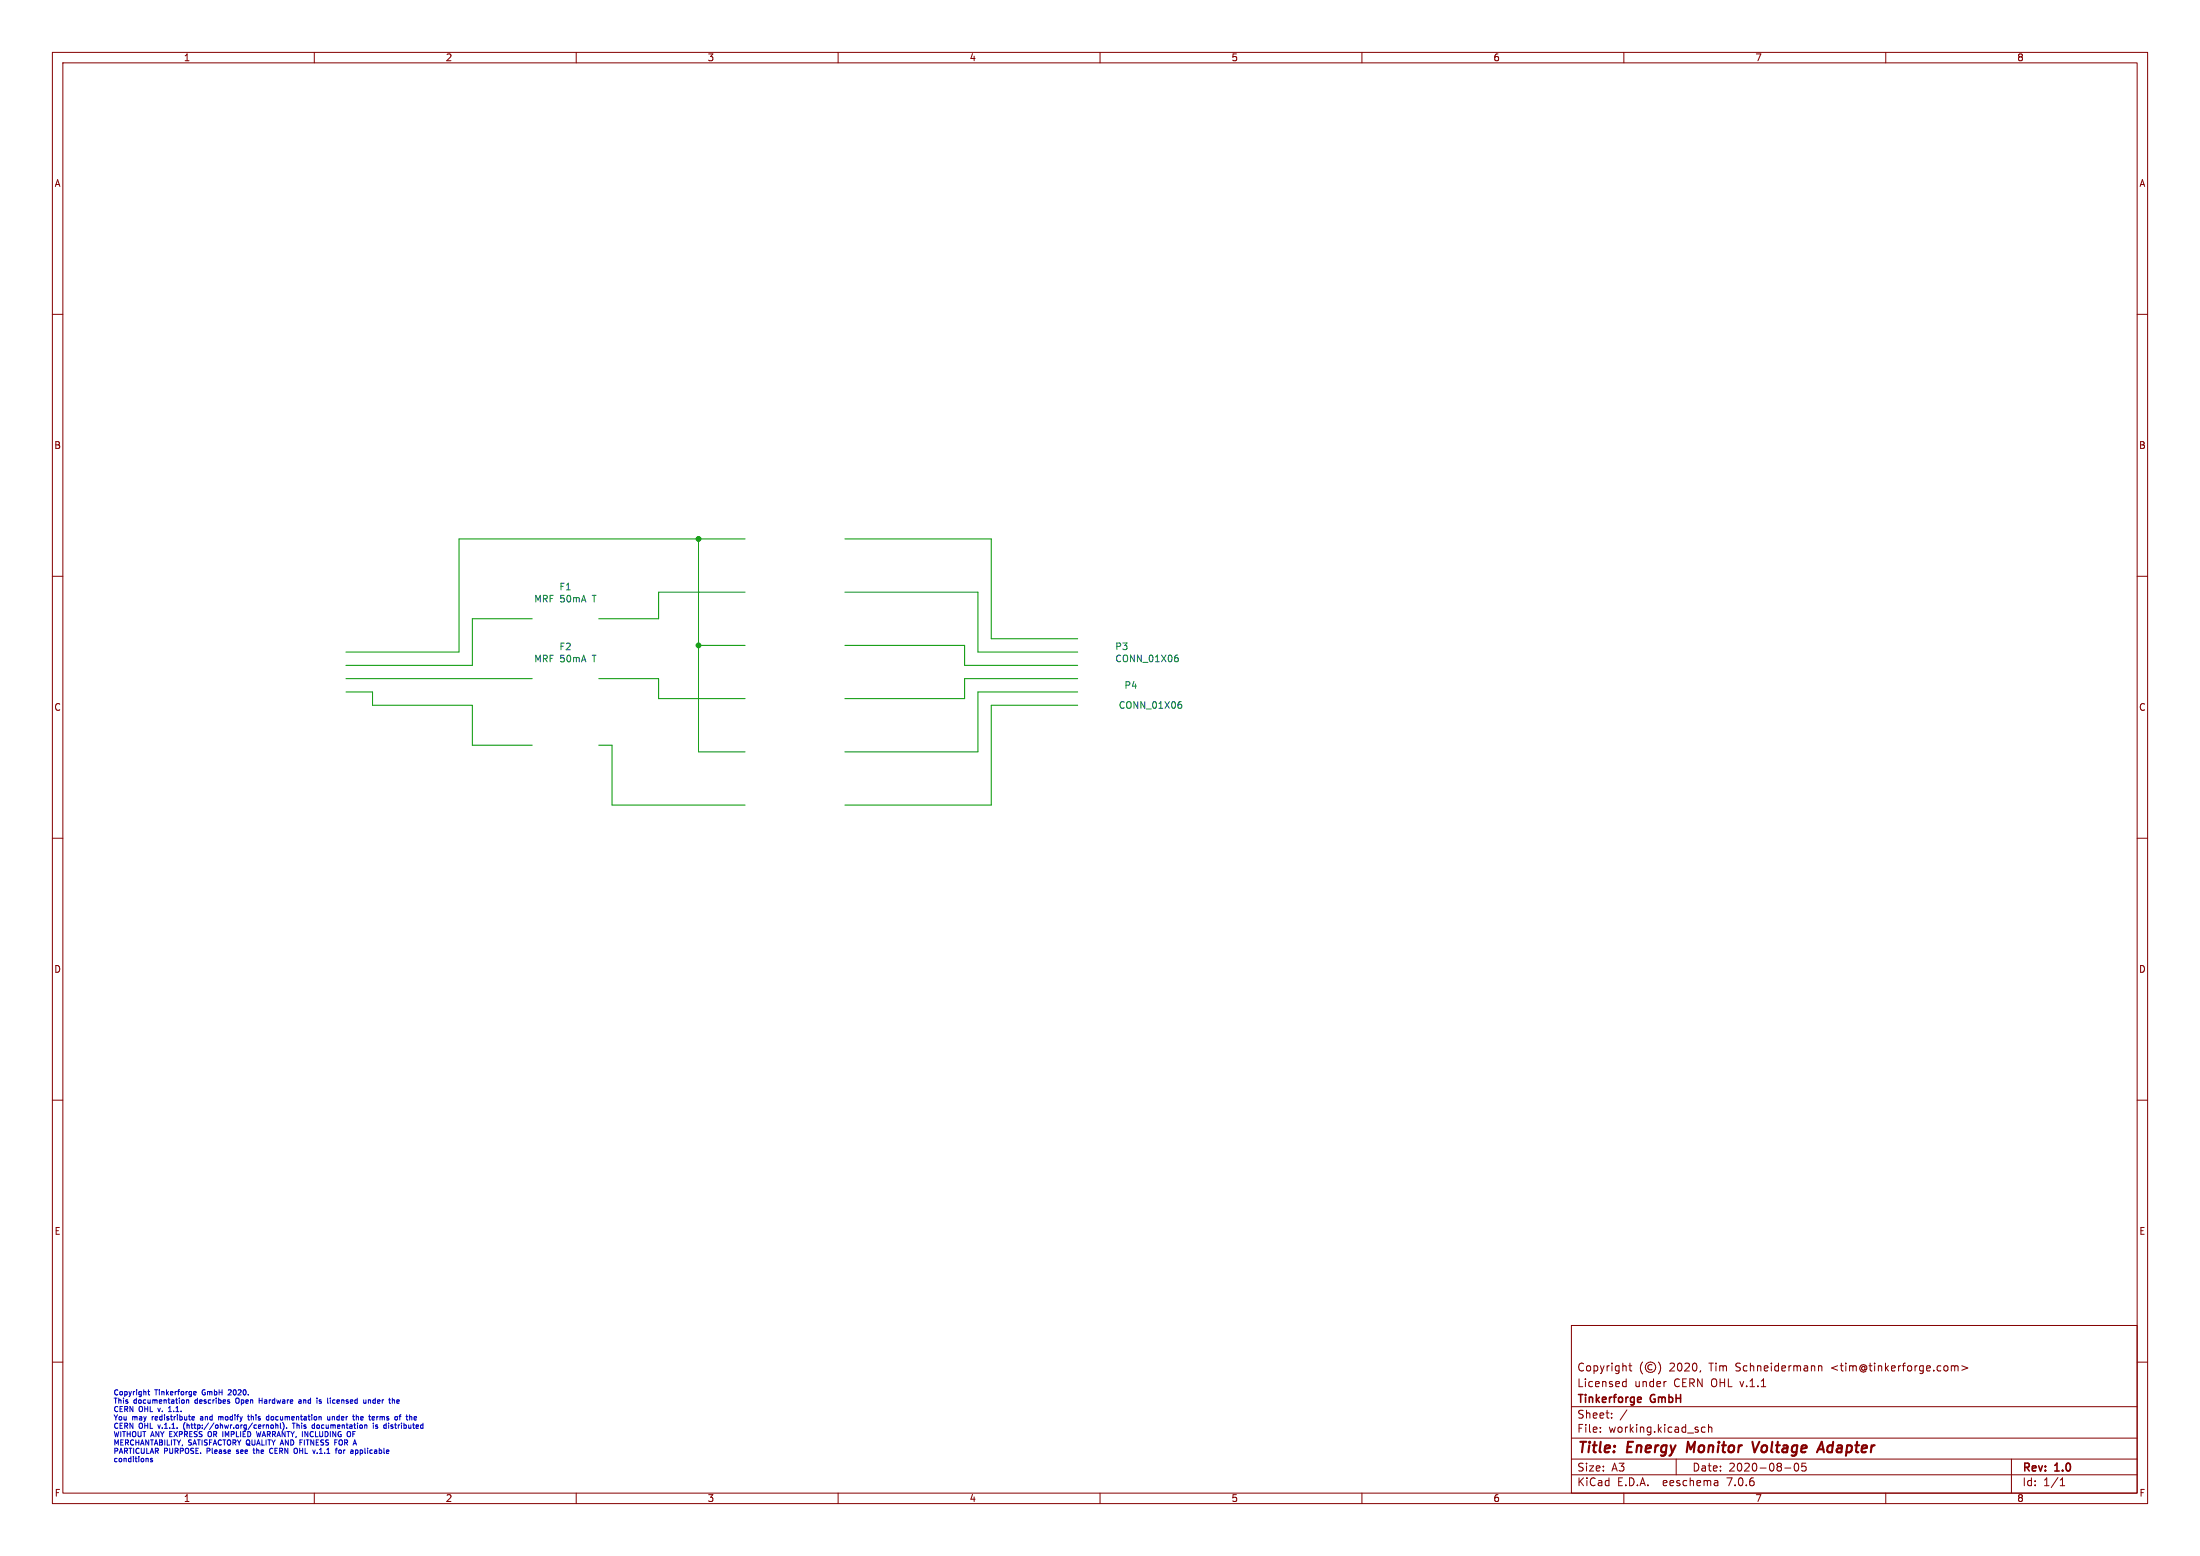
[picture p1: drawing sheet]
<svg xmlns="http://www.w3.org/2000/svg" width="420mm" height="297mm" viewBox="0 0 420 297" stroke-linecap="round" stroke-linejoin="round" font-family="sans-serif">
<g fill="none" stroke="#840000" stroke-width=".19">
<path d="M10 10h400v277h-400zM12 12h396v273h-396zM60 10v2M110 10v2M160 10v2M210 10v2M260 10v2M310 10v2M360 10v2M10 60h2M408 60h2M10 110h2"/>
<path d="M408 110h2M10 160h2M408 160h2M10 210h2M408 210h2M10 260h2M300 253h108v32h-108zM313.6 260a1.73 1.73 0 0 0 0 2.3M316.6 260a1.72 1.72 0 0 1 0 2.3M408 260h2M300 278.5h108M300 274.5h108"/>
<path d="M300 268.5h108M305.5 273.2v.2M305.5 272.5v.1M307.7 270.5v.2M307.7 269.8v.1M309.9 264.6h.5M309.9 263.8h.5M310.4 263.2v1.5M310.6 269.1l-1.3 1.9M310.9 260.7h.6M311.2 260.2v1.3l.3 .2M315.4 260.5a.52 .52 0 0 0-.8 .5 .52 .52 0 0 0 .8 .4"/>
<path d="M317.9 263.7h.2M320 278.5v3M324.7 261.6l-.2 .3M325.5 272.5l-.4-.1-.3 .3 .1 .6h.6M326.2 272.5l.2-.1 .3 .1 .1 .9M326.2 271.9v1.5M342.7 279.4a.81 .81 0 0 0 .3 1.4l.2-.2 .2-.4-.2-.8M344 279.3l-.1 .7 .3-.1h.5l.1 .6-.3 .3-.6-.2M347.2 260.8l.2-.1 .3 .1 .1 .9M347.2 260.7v1M372.5 260.8l.4-.1 .3 .2M372.5 260.7v1"/>
<path d="M373.2 260.9l.2-.2 .3 .1 .1 .9M373.2 260.9v.8M374.5 260.7l1.2 .4-1.2 .4M384 278.5v6.5M60 285v2M110 285v2M160 285v2M210 285v2M260 285v2M300 281.5h108M310 285v2M327.9 282.7v.9"/>
<path d="M327.9 283.5l-.1 .1M327.9 282.9l-.1 .1M340.7 280.2h1.2M360 285v2M393.3 283.6h.9M393.3 282.5l.4-.4v1.5"/>
<circle cx="315.1" cy="261" r="1"/>
</g>
<path d="M322.3 275.2l-.3 2M334.5 275.2l.5 2 .9-2M346.9 277.2l.9-2 .4 2M347.1 276.6h1" fill="none" stroke="#840000" stroke-width=".4"/>
<path d="M313.1 266.7l.2 .3-.7 .2M313.3 267.6l-.2 .1" fill="none" stroke="#840000" stroke-width=".3"/>
<g fill="none" stroke="#0000c2" stroke-width=".19">
<path d="M28.2 278.4l.1 .1v.5M28.2 265.6h.4M28.3 265.3v.8l.3 .2M29.1 278.4h-.2l-.2 .1 .4 .2v.3h-.4M32.2 269.5h.5M32.4 268.6l-.2 .1M34.9 267.2l.3 .2-.1 .4-.2 .1M35.1 271.8v.9M35.6 267.3l.4-.1v.7M35.6 267.2v.7M36.6 270.7l.5-.1v-.2h-.3l-.2 .1 .1 .5h.4M37 265.7l.1-.1 .3 .1-.4 .2"/>
<path d="M37 266.1l.1 .2 .3-.1M38.4 270.4h-.1M38.4 270.7l-.2 .1 .2 .2M39.8 273.4l-.1 .5 .2 .3M41.7 270.4v.6M42.1 270.4l-.4 .1M43.6 265.3v.1M43.7 267.5l.2 .2-.2 .2M43.7 267.2h.1M44.1 265.7l-.6 .6h.6M45.1 277.4h.1M45.1 266.9l-.1 .3 .1 .6"/>
<path d="M45.3 276.8l-.2 .1 .2 .2M47.3 270.4h.3M47.4 270.1v.8l.2 .1M48.3 276.8h.4M48.4 276.4v.9l.3 .1M49 273.2l.2 1 .2-.7 .2 .7M49.5 266.9v1M49.5 267.3h.5M50.8 272.1l.4-.1 .1 .6M50.9 271h.4M50.9 270.4h.4M51.3 270.1v.9"/>
<path d="M51.5 277l.1 .4 .5-.1M51.6 276.5l-.1 .4M51.7 272.1h.5l-.1 .5-.4-.1zM52 276.5h.1M52.6 272.1l.4-.1 .1 .6M52.6 271.7v.9M53.5 271.7v.8l.2 .1M54 271.6a1.16 1.16 0 0 1 0 1.4M54.7 272.5v.1M56.1 271.7v.9M56.7 276.6v.7M57.1 267.2h.3l.1 .7"/>
<path d="M57.3 275.3h.3M57.5 267.4l-.5 .2 .2 .3 .3-.1M59.7 272h.3M59.7 272.6h.3M60 271.7v.9M60.9 267.4l.5 .3M60.9 267.3v.1M61.3 267.2h-.2l-.2 .1M61.4 267.7l-.2 .2-.3-.1M62.5 270.4l.1 .6h.4M63 270.4v.6M63.4 270.4v.6"/>
<path d="M63.7 267.2l-.2 .2v.3l.2 .2M63.7 270.4l-.3 .1M63.9 275.3h.3M64.7 276.9h.4v.5l-.4-.1zM66.9 273.4v.7M67.4 273.7h.3M67.4 273.2v1M68 276.8l.3 .2v.3l-.3 .1M68 270.5l.4-.1v.6M69.9 267.8h-.4M69.9 267.2v.7M70 272v.6"/>
<path d="M70.3 267.3l.4-.1v.7M70.3 267.2v.7M71.3 271.7h.1M71.3 272v.6M71.9 270.4v.6M72.1 272h-.3l-.1 .2 .4 .3M72.1 272.5l-.1 .1h-.3M72.1 270.4l-.2 .2M74.2 271.7h.1M74.2 272v.6M75 267.2l.3 .1v.6M75.9 267.2l-.2 .1v.4l.2 .2"/>
<path d="M76.2 270.4h.4M76.2 267.4l-.5 .1M76.6 270.1h-.2M79.2 270.4h.3v.2l-.4 .1M79.5 271h-.3"/>
</g>
<g fill="none" stroke="#009600" stroke-width=".19">
<path d="M101.6 118.1h-11.4v8.9h-24.2M133.3 102.9v40.6h8.9M142.2 113h-16.5v5.1h-11.4M142.2 102.9h-54.6v21.6h-21.6M161.3 113h25.4v11.5h19M161.3 102.9h27.9v19h16.5M66 132.1h5.1v2.5h19.1v7.6h11.4M66 129.5h35.6M114.3 129.5h11.4v3.9h16.5M133.3 123.2h8.9M161.3 123.2h22.8v3.8h21.6M205.7 134.6h-16.5v19.1h-27.9"/>
<path d="M205.7 132.1h-19v11.4h-25.4M205.7 129.5h-21.6v3.9h-22.8M114.3 142.2h2.5v11.5h25.4"/>
</g>
<path d="M224.5 125.5l.3 .1 .1 .2v.4l-.4 .1M224.6 125h.2M225.1 134.4l.4 .1 .1 .2-.1 .4-.4 .1M225.2 133.9h.3" fill="none" stroke="#006464" stroke-width=".19"/>
<g fill="#009600" stroke="#009600" stroke-width=".19">
<circle cx="133.3" cy="102.9" r=".46"/>
<circle cx="133.3" cy="123.2" r=".46"/>
</g>
<g font-size="2.8" fill="#840000">
<text x="301" y="277.9">Title:</text>
<text x="310.6" y="277.9">Energy</text>
<text x="322.9" y="277.9">Monitor</text>
<text x="336.2" y="277.9">Voltage</text>
<text x="349.6" y="277.9">Adapter</text>
</g>
<g font-size="2.1" fill="#840000">
<text x="301" y="262">Copyright</text>
<text x="318.7" y="262">2020,</text>
<text x="326.5" y="262">Tim</text>
<text x="331.6" y="262">Schneidermann</text>
<text x="350" y="262">&lt;tim@tinkerforge.com&gt;</text>
<text x="301" y="268.2">Tinkerforge</text>
<text x="301" y="265">Licensed</text>
<text x="312" y="265">under</text>
<text x="315.2" y="268.2">GmbH</text>
<text x="319.6" y="265">CERN OHL v.1.1</text>
<text x="301" y="273.7">File:</text>
<text x="301" y="271">Sheet:</text>
<text x="307.1" y="273.7">working.kicad_sch</text>
<text x="301" y="281.1">Size:</text>
<text x="307.6" y="281.1">A3</text>
<text x="323" y="281.1">Date:</text>
<text x="330" y="281.1">2020-08-05</text>
<text x="386" y="281.3">Rev:</text>
<text x="392.4" y="281.3">1.0</text>
<text x="301" y="283.9">KiCad</text>
<text x="308.7" y="283.9">E.D.A.</text>
<text x="317.6" y="283.9">eeschema</text>
<text x="330" y="283.9">7.0.6</text>
<text x="386" y="283.9">Id:</text>
<text x="390.1" y="283.9">1/1</text>
</g>
<g font-size="1.8" fill="#840000">
<text x="35" y="11.9">1</text>
<text x="85" y="11.9">2</text>
<text x="135" y="11.9">3</text>
<text x="185" y="11.9">4</text>
<text x="235" y="11.9">5</text>
<text x="285" y="11.9">6</text>
<text x="335" y="11.9">7</text>
<text x="385" y="11.9">8</text>
<text x="10.3" y="35.9">A</text>
<text x="408.3" y="35.9">A</text>
<text x="10.3" y="85.9">B</text>
<text x="408.2" y="85.9">B</text>
<text x="10.3" y="135.9">C</text>
<text x="408.2" y="135.9">C</text>
<text x="10.3" y="185.9">D</text>
<text x="408.2" y="185.9">D</text>
<text x="10.3" y="235.9">E</text>
<text x="408.3" y="235.9">E</text>
<text x="10.3" y="285.9">F</text>
<text x="35" y="286.9">1</text>
<text x="85" y="286.9">2</text>
<text x="135" y="286.9">3</text>
<text x="185" y="286.9">4</text>
<text x="235" y="286.9">5</text>
<text x="285" y="286.9">6</text>
<text x="335" y="286.9">7</text>
<text x="385" y="286.9">8</text>
<text x="408.3" y="285.9">F</text>
</g>
<g font-size="1.8" fill="#006464">
<text x="106.7" y="112.9">F1</text>
<text x="101.9" y="115.2">MRF 50mA</text>
<text x="113.2" y="115.2">T</text>
<text x="106.7" y="124.3">F2</text>
<text x="212.8" y="124.3">P3</text>
<text x="101.9" y="126.6">MRF 50mA</text>
<text x="113.2" y="126.6">T</text>
<text x="212.8" y="126.6">CONN_01X06</text>
<text x="214.6" y="131.7">P4</text>
<text x="213.5" y="135.5">CONN_01X06</text>
</g>
<g font-size="1.4" fill="#0000c2">
<text x="21.6" y="266.4">Copyright</text>
<text x="21.6" y="268">This</text>
<text x="21.6" y="269.6">CERN</text>
<text x="25.5" y="268">documentation</text>
<text x="26.5" y="269.6">OHL</text>
<text x="29.6" y="266.4">Tinkerforge</text>
<text x="30.4" y="269.6">v.</text>
<text x="32.7" y="269.6">1.1.</text>
<text x="37.4" y="268">describes</text>
<text x="38.8" y="266.4">GmbH</text>
<text x="44.1" y="266.4">2020.</text>
<text x="45.5" y="268">Open</text>
<text x="50.2" y="268">Hardware</text>
<text x="58" y="268">and</text>
<text x="61.7" y="268">is</text>
<text x="64" y="268">licensed</text>
<text x="71.2" y="268">under</text>
<text x="76.3" y="268">the</text>
<text x="21.6" y="271.2">You</text>
<text x="21.6" y="272.8">CERN</text>
<text x="21.6" y="274.4">WITHOUT ANY EXPRESS</text>
<text x="21.6" y="276">MERCHANTABILITY,</text>
<text x="25.2" y="271.2">may</text>
<text x="26.5" y="272.8">OHL</text>
<text x="29.2" y="271.2">redistribute</text>
<text x="30.4" y="272.8">v.1.1.</text>
<text x="35.5" y="272.8">(http://ohwr.org/cernohl).</text>
<text x="36" y="276">SATISFACTORY QUALITY AND</text>
<text x="38.7" y="271.2">and</text>
<text x="40.2" y="274.4">OR</text>
<text x="42.4" y="271.2">modify</text>
<text x="43.2" y="274.4">IMPLIED</text>
<text x="48.4" y="271.2">this</text>
<text x="50" y="274.4">WARRANTY, INCLUDING</text>
<text x="52.1" y="271.2">documentation</text>
<text x="56.6" y="272.8">This</text>
<text x="58" y="276">FITNESS</text>
<text x="60.6" y="272.8">documentation</text>
<text x="64" y="271.2">under</text>
<text x="64.9" y="276">FOR</text>
<text x="69.2" y="271.2">the</text>
<text x="72.5" y="272.8">is</text>
<text x="72.5" y="271.2">terms</text>
<text x="74.8" y="272.8">distributed</text>
<text x="77.7" y="271.2">of</text>
<text x="21.6" y="277.6">PARTICULAR</text>
<text x="21.6" y="279.1">conditions</text>
<text x="31.3" y="277.6">PURPOSE.</text>
<text x="39.7" y="277.6">Please</text>
<text x="45.6" y="277.6">see</text>
<text x="49.1" y="277.6">the</text>
<text x="52.5" y="277.6">CERN</text>
<text x="57.4" y="277.6">OHL</text>
<text x="61.3" y="277.6">v.1.1</text>
<text x="65.9" y="277.6">for</text>
<text x="69" y="277.6">applicable</text>
</g>
</svg>
